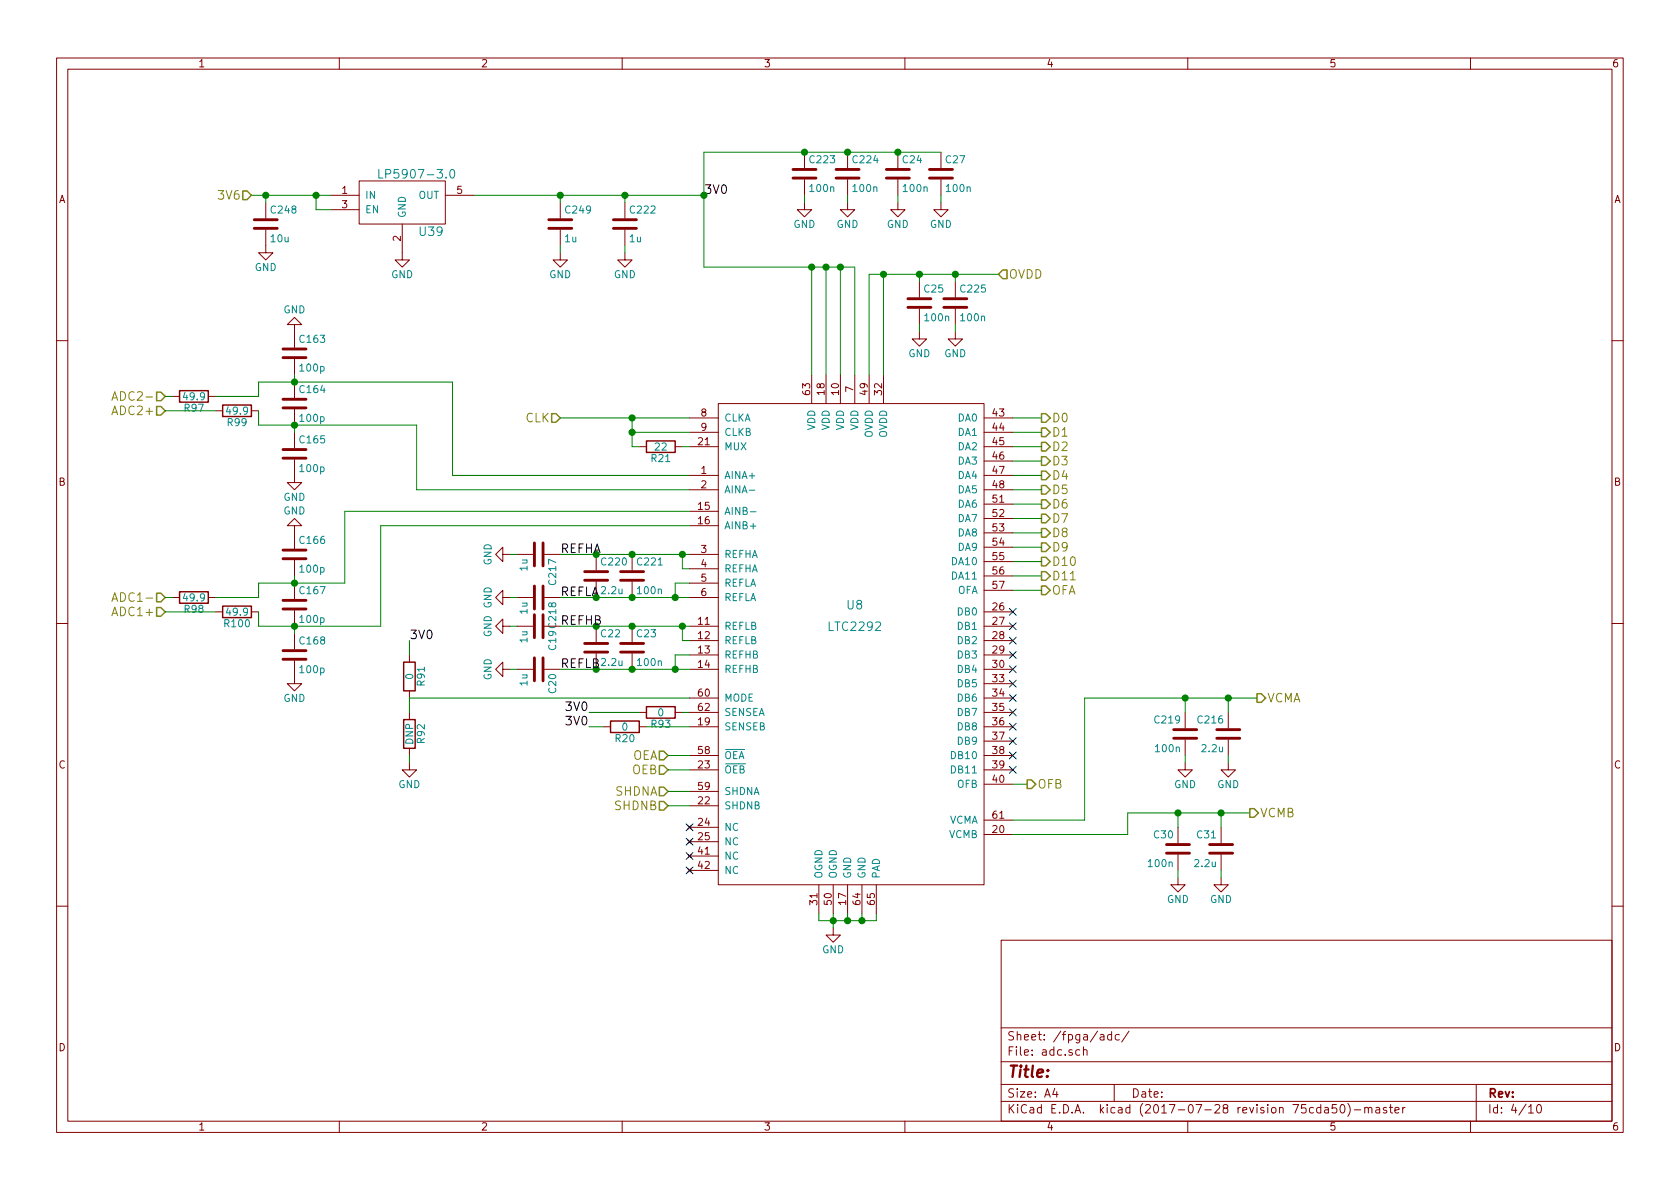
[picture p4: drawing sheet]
EESchema Schematic File Version 2
LIBS:power
LIBS:device
LIBS:transistors
LIBS:conn
LIBS:linear
LIBS:regul
LIBS:74xx
LIBS:cmos4000
LIBS:adc-dac
LIBS:memory
LIBS:xilinx
LIBS:microcontrollers
LIBS:dsp
LIBS:microchip
LIBS:analog_switches
LIBS:motorola
LIBS:texas
LIBS:intel
LIBS:audio
LIBS:interface
LIBS:digital-audio
LIBS:philips
LIBS:display
LIBS:cypress
LIBS:siliconi
LIBS:opto
LIBS:atmel
LIBS:contrib
LIBS:valves
LIBS:fmcw3
LIBS:fmcw3-cache
EELAYER 26 0
EELAYER END
$Descr A4 11693 8268
encoding utf-8
Sheet 4 10
Title ""
Date ""
Rev ""
Comp ""
Comment1 ""
Comment2 ""
Comment3 ""
Comment4 ""
$EndDescr
Text HLabel 1150 4250 0    60   Input ~ 0
ADC1+
Text HLabel 1150 4150 0    60   Input ~ 0
ADC1-
$Comp
L C C223
U 1 1
P 5600 1200
F 0 "C223" H 5625 1300 50  0000 L CNN
F 1 "100n" H 5625 1100 50  0000 L CNN
F 2 "fmcw3:C_0402b" H 5638 1050 30  0001 C CNN
F 3 "" H 5600 1200 60  0000 C CNN
	1    5600 1200
	1    0    0    -1  
$EndComp
$Comp
L C C222
U 1 1
P 4350 1550
F 0 "C222" H 4375 1650 50  0000 L CNN
F 1 "1u" H 4375 1450 50  0000 L CNN
F 2 "fmcw3:C_0603b" H 4388 1400 30  0001 C CNN
F 3 "" H 4350 1550 60  0000 C CNN
	1    4350 1550
	1    0    0    -1  
$EndComp
$Comp
L C C224
U 1 1
P 5900 1200
F 0 "C224" H 5925 1300 50  0000 L CNN
F 1 "100n" H 5925 1100 50  0000 L CNN
F 2 "fmcw3:C_0402b" H 5938 1050 30  0001 C CNN
F 3 "" H 5900 1200 60  0000 C CNN
	1    5900 1200
	1    0    0    -1  
$EndComp
$Comp
L GND #PWR062
U 1 1
P 4350 1750
F 0 "#PWR062" H 4350 1500 50  0001 C CNN
F 1 "GND" H 4350 1600 50  0000 C CNN
F 2 "" H 4350 1750 60  0000 C CNN
F 3 "" H 4350 1750 60  0000 C CNN
	1    4350 1750
	1    0    0    -1  
$EndComp
$Comp
L GND #PWR063
U 1 1
P 5600 1400
F 0 "#PWR063" H 5600 1150 50  0001 C CNN
F 1 "GND" H 5600 1250 50  0000 C CNN
F 2 "" H 5600 1400 60  0000 C CNN
F 3 "" H 5600 1400 60  0000 C CNN
	1    5600 1400
	1    0    0    -1  
$EndComp
$Comp
L GND #PWR064
U 1 1
P 5900 1400
F 0 "#PWR064" H 5900 1150 50  0001 C CNN
F 1 "GND" H 5900 1250 50  0000 C CNN
F 2 "" H 5900 1400 60  0000 C CNN
F 3 "" H 5900 1400 60  0000 C CNN
	1    5900 1400
	1    0    0    -1  
$EndComp
$Comp
L GND #PWR065
U 1 1
P 5800 6450
F 0 "#PWR065" H 5800 6200 50  0001 C CNN
F 1 "GND" H 5800 6300 50  0000 C CNN
F 2 "" H 5800 6450 60  0000 C CNN
F 3 "" H 5800 6450 60  0000 C CNN
	1    5800 6450
	1    0    0    -1  
$EndComp
$Comp
L C C221
U 1 1
P 4400 4000
F 0 "C221" H 4425 4100 50  0000 L CNN
F 1 "100n" H 4425 3900 50  0000 L CNN
F 2 "fmcw3:C_0402b" H 4438 3850 30  0001 C CNN
F 3 "" H 4400 4000 60  0000 C CNN
	1    4400 4000
	1    0    0    -1  
$EndComp
$Comp
L C C220
U 1 1
P 4150 4000
F 0 "C220" H 4175 4100 50  0000 L CNN
F 1 "2.2u" H 4175 3900 50  0000 L CNN
F 2 "fmcw3:C_0603b" H 4188 3850 30  0001 C CNN
F 3 "" H 4150 4000 60  0000 C CNN
	1    4150 4000
	1    0    0    -1  
$EndComp
$Comp
L C C217
U 1 1
P 3750 3850
F 0 "C217" H 3775 3950 50  0000 L CNN
F 1 "1u" H 3775 3750 50  0000 L CNN
F 2 "fmcw3:C_0603b" H 3788 3700 30  0001 C CNN
F 3 "" H 3750 3850 60  0000 C CNN
	1    3750 3850
	0    1    1    0   
$EndComp
$Comp
L C C218
U 1 1
P 3750 4150
F 0 "C218" H 3775 4250 50  0000 L CNN
F 1 "1u" H 3775 4050 50  0000 L CNN
F 2 "fmcw3:C_0603b" H 3788 4000 30  0001 C CNN
F 3 "" H 3750 4150 60  0000 C CNN
	1    3750 4150
	0    1    1    0   
$EndComp
$Comp
L GND #PWR066
U 1 1
P 3550 3850
F 0 "#PWR066" H 3550 3600 50  0001 C CNN
F 1 "GND" H 3550 3700 50  0000 C CNN
F 2 "" H 3550 3850 60  0000 C CNN
F 3 "" H 3550 3850 60  0000 C CNN
	1    3550 3850
	0    1    1    0   
$EndComp
$Comp
L GND #PWR067
U 1 1
P 3550 4150
F 0 "#PWR067" H 3550 3900 50  0001 C CNN
F 1 "GND" H 3550 4000 50  0000 C CNN
F 2 "" H 3550 4150 60  0000 C CNN
F 3 "" H 3550 4150 60  0000 C CNN
	1    3550 4150
	0    1    1    0   
$EndComp
Text HLabel 7250 2900 2    60   Output ~ 0
D0
Text HLabel 7250 3000 2    60   Output ~ 0
D1
Text HLabel 7250 3100 2    60   Output ~ 0
D2
Text HLabel 7250 3200 2    60   Output ~ 0
D3
Text HLabel 7250 3300 2    60   Output ~ 0
D4
Text HLabel 7250 3400 2    60   Output ~ 0
D5
Text HLabel 7250 3500 2    60   Output ~ 0
D6
Text HLabel 7250 3600 2    60   Output ~ 0
D7
Text HLabel 7250 3700 2    60   Output ~ 0
D8
Text HLabel 7250 3800 2    60   Output ~ 0
D9
Text HLabel 7250 3900 2    60   Output ~ 0
D10
Text HLabel 7250 4000 2    60   Output ~ 0
D11
$Comp
L C C225
U 1 1
P 6650 2100
F 0 "C225" H 6675 2200 50  0000 L CNN
F 1 "100n" H 6675 2000 50  0000 L CNN
F 2 "fmcw3:C_0402b" H 6688 1950 30  0001 C CNN
F 3 "" H 6650 2100 60  0000 C CNN
	1    6650 2100
	1    0    0    -1  
$EndComp
$Comp
L GND #PWR068
U 1 1
P 6650 2300
F 0 "#PWR068" H 6650 2050 50  0001 C CNN
F 1 "GND" H 6650 2150 50  0000 C CNN
F 2 "" H 6650 2300 60  0000 C CNN
F 3 "" H 6650 2300 60  0000 C CNN
	1    6650 2300
	1    0    0    -1  
$EndComp
$Comp
L C C219
U 1 1
P 8250 5100
F 0 "C219" H 8275 5200 50  0000 L CNN
F 1 "100n" H 8275 5000 50  0000 L CNN
F 2 "fmcw3:C_0402b" H 8288 4950 30  0001 C CNN
F 3 "" H 8250 5100 60  0000 C CNN
	1    8250 5100
	-1   0    0    -1  
$EndComp
$Comp
L C C216
U 1 1
P 8550 5100
F 0 "C216" H 8575 5200 50  0000 L CNN
F 1 "2.2u" H 8575 5000 50  0000 L CNN
F 2 "fmcw3:C_0603b" H 8588 4950 30  0001 C CNN
F 3 "" H 8550 5100 60  0000 C CNN
	1    8550 5100
	-1   0    0    -1  
$EndComp
$Comp
L GND #PWR069
U 1 1
P 8250 5300
F 0 "#PWR069" H 8250 5050 50  0001 C CNN
F 1 "GND" H 8250 5150 50  0000 C CNN
F 2 "" H 8250 5300 60  0000 C CNN
F 3 "" H 8250 5300 60  0000 C CNN
	1    8250 5300
	-1   0    0    -1  
$EndComp
$Comp
L GND #PWR070
U 1 1
P 8550 5300
F 0 "#PWR070" H 8550 5050 50  0001 C CNN
F 1 "GND" H 8550 5150 50  0000 C CNN
F 2 "" H 8550 5300 60  0000 C CNN
F 3 "" H 8550 5300 60  0000 C CNN
	1    8550 5300
	-1   0    0    -1  
$EndComp
Text HLabel 8750 4850 2    60   Output ~ 0
VCMA
Text HLabel 3900 2900 0    60   Input ~ 0
CLK
Text HLabel 4650 5500 0    60   Input ~ 0
SHDNA
Text HLabel 4650 5250 0    60   Input ~ 0
OEA
$Comp
L R R93
U 1 1
P 4600 4950
F 0 "R93" V 4680 4950 50  0000 C CNN
F 1 "0" V 4600 4950 50  0000 C CNN
F 2 "fmcw3:R_0402b" V 4530 4950 30  0001 C CNN
F 3 "" H 4600 4950 30  0000 C CNN
	1    4600 4950
	0    1    1    0   
$EndComp
$Comp
L R R91
U 1 1
P 2850 4700
F 0 "R91" V 2930 4700 50  0000 C CNN
F 1 "0" V 2850 4700 50  0000 C CNN
F 2 "fmcw3:R_0402b" V 2780 4700 30  0001 C CNN
F 3 "" H 2850 4700 30  0000 C CNN
	1    2850 4700
	1    0    0    -1  
$EndComp
$Comp
L R R92
U 1 1
P 2850 5100
F 0 "R92" V 2930 5100 50  0000 C CNN
F 1 "DNP" V 2850 5100 50  0000 C CNN
F 2 "fmcw3:R_0402b" V 2780 5100 30  0001 C CNN
F 3 "" H 2850 5100 30  0000 C CNN
	1    2850 5100
	1    0    0    -1  
$EndComp
$Comp
L GND #PWR071
U 1 1
P 2850 5300
F 0 "#PWR071" H 2850 5050 50  0001 C CNN
F 1 "GND" H 2850 5150 50  0000 C CNN
F 2 "" H 2850 5300 60  0000 C CNN
F 3 "" H 2850 5300 60  0000 C CNN
	1    2850 5300
	1    0    0    -1  
$EndComp
Text Label 4100 4950 2    60   ~ 0
3V0
Text Label 2850 4450 0    60   ~ 0
3V0
Text Label 4900 1350 0    60   ~ 0
3V0
Text HLabel 7250 4100 2    60   Output ~ 0
OFA
Wire Wire Line
	3150 3300 4800 3300
Wire Wire Line
	2900 3400 4800 3400
Wire Wire Line
	3300 1350 4900 1350
Wire Wire Line
	4900 1050 4900 1850
Wire Wire Line
	4350 1400 4350 1350
Connection ~ 4350 1350
Wire Wire Line
	4350 1700 4350 1750
Wire Wire Line
	5900 1350 5900 1400
Wire Wire Line
	5600 1350 5600 1400
Wire Wire Line
	5800 6350 5800 6450
Wire Wire Line
	5700 6400 6100 6400
Connection ~ 5800 6400
Wire Wire Line
	6100 6400 6100 6350
Wire Wire Line
	3900 3850 4800 3850
Wire Wire Line
	4800 3950 4750 3950
Wire Wire Line
	4750 3950 4750 3850
Connection ~ 4750 3850
Wire Wire Line
	4800 4050 4700 4050
Wire Wire Line
	4700 4050 4700 4150
Wire Wire Line
	3900 4150 4800 4150
Connection ~ 4700 4150
Connection ~ 4400 3850
Connection ~ 4400 4150
Connection ~ 4150 3850
Connection ~ 4150 4150
Wire Wire Line
	3550 4150 3600 4150
Wire Wire Line
	3600 3850 3550 3850
Wire Wire Line
	7050 2900 7250 2900
Wire Wire Line
	7050 3000 7250 3000
Wire Wire Line
	7250 3100 7050 3100
Wire Wire Line
	7050 3200 7250 3200
Wire Wire Line
	7250 3300 7050 3300
Wire Wire Line
	7050 3400 7250 3400
Wire Wire Line
	7250 3500 7050 3500
Wire Wire Line
	7050 3600 7250 3600
Wire Wire Line
	7250 3700 7050 3700
Wire Wire Line
	7050 3800 7250 3800
Wire Wire Line
	7250 3900 7050 3900
Wire Wire Line
	7050 4000 7250 4000
Wire Wire Line
	6050 1900 6950 1900
Wire Wire Line
	6650 1950 6650 1900
Connection ~ 6650 1900
Wire Wire Line
	6650 2250 6650 2300
Wire Wire Line
	8250 4850 8250 4950
Wire Wire Line
	8550 4850 8550 4950
Wire Wire Line
	8250 5250 8250 5300
Wire Wire Line
	8550 5300 8550 5250
Connection ~ 8550 4850
Wire Wire Line
	3900 2900 4800 2900
Wire Wire Line
	4750 4950 4800 4950
Wire Wire Line
	4450 4950 4100 4950
Wire Wire Line
	2850 5250 2850 5300
Wire Wire Line
	2850 4950 2850 4850
Wire Wire Line
	2850 4450 2850 4550
Wire Wire Line
	2850 4850 4800 4850
Wire Wire Line
	7250 4100 7050 4100
Text HLabel 6950 1900 2    60   Input ~ 0
OVDD
$Comp
L LP5907 U39
U 1 1
P 2800 1400
F 0 "U39" H 3000 1200 60  0000 C CNN
F 1 "LP5907-3.0" H 2900 1600 60  0000 C CNN
F 2 "fmcw3:SOT-23-5" H 2800 1450 60  0001 C CNN
F 3 "" H 2800 1450 60  0000 C CNN
	1    2800 1400
	1    0    0    -1  
$EndComp
$Comp
L GND #PWR072
U 1 1
P 2800 1750
F 0 "#PWR072" H 2800 1500 50  0001 C CNN
F 1 "GND" H 2800 1600 50  0000 C CNN
F 2 "" H 2800 1750 60  0000 C CNN
F 3 "" H 2800 1750 60  0000 C CNN
	1    2800 1750
	1    0    0    -1  
$EndComp
Wire Wire Line
	2300 1450 2200 1450
Wire Wire Line
	2200 1450 2200 1350
Wire Wire Line
	1750 1350 2300 1350
$Comp
L C C248
U 1 1
P 1850 1550
F 0 "C248" H 1875 1650 50  0000 L CNN
F 1 "10u" H 1875 1450 50  0000 L CNN
F 2 "fmcw3:C_0805b" H 1888 1400 30  0001 C CNN
F 3 "" H 1850 1550 60  0000 C CNN
	1    1850 1550
	1    0    0    -1  
$EndComp
$Comp
L GND #PWR073
U 1 1
P 1850 1700
F 0 "#PWR073" H 1850 1450 50  0001 C CNN
F 1 "GND" H 1850 1550 50  0000 C CNN
F 2 "" H 1850 1700 60  0000 C CNN
F 3 "" H 1850 1700 60  0000 C CNN
	1    1850 1700
	1    0    0    -1  
$EndComp
Wire Wire Line
	1850 1400 1850 1350
Connection ~ 2200 1350
Connection ~ 1850 1350
Text HLabel 1750 1350 0    60   Input ~ 0
3V6
$Comp
L C C249
U 1 1
P 3900 1550
F 0 "C249" H 3925 1650 50  0000 L CNN
F 1 "1u" H 3925 1450 50  0000 L CNN
F 2 "fmcw3:C_0603b" H 3938 1400 30  0001 C CNN
F 3 "" H 3900 1550 60  0000 C CNN
	1    3900 1550
	1    0    0    -1  
$EndComp
$Comp
L GND #PWR074
U 1 1
P 3900 1750
F 0 "#PWR074" H 3900 1500 50  0001 C CNN
F 1 "GND" H 3900 1600 50  0000 C CNN
F 2 "" H 3900 1750 60  0000 C CNN
F 3 "" H 3900 1750 60  0000 C CNN
	1    3900 1750
	1    0    0    -1  
$EndComp
Wire Wire Line
	3900 1750 3900 1700
Wire Wire Line
	3900 1400 3900 1350
Connection ~ 3900 1350
Text Label 3900 3850 0    60   ~ 0
REFHA
Text Label 3900 4150 0    60   ~ 0
REFLA
$Comp
L LTC229X U8
U 1 1
P 5950 4350
F 0 "U8" H 5950 4500 60  0000 C CNN
F 1 "LTC2292" H 5950 4350 60  0000 C CNN
F 2 "Housings_DFN_QFN:QFN-64-1EP_9x9mm_Pitch0.5mm" H 3700 6300 60  0001 C CNN
F 3 "" H 3700 6300 60  0001 C CNN
	1    5950 4350
	1    0    0    -1  
$EndComp
Wire Wire Line
	5700 6350 5700 6400
Wire Wire Line
	5900 6350 5900 6400
Connection ~ 5900 6400
Wire Wire Line
	6000 6350 6000 6400
Connection ~ 6000 6400
NoConn ~ 4800 5750
NoConn ~ 4800 5850
NoConn ~ 4800 5950
NoConn ~ 4800 6050
Wire Wire Line
	7550 4850 8750 4850
$Comp
L C C23
U 1 1
P 4400 4500
F 0 "C23" H 4425 4600 50  0000 L CNN
F 1 "100n" H 4425 4400 50  0000 L CNN
F 2 "fmcw3:C_0402b" H 4438 4350 30  0001 C CNN
F 3 "" H 4400 4500 60  0000 C CNN
	1    4400 4500
	1    0    0    -1  
$EndComp
$Comp
L C C22
U 1 1
P 4150 4500
F 0 "C22" H 4175 4600 50  0000 L CNN
F 1 "2.2u" H 4175 4400 50  0000 L CNN
F 2 "fmcw3:C_0603b" H 4188 4350 30  0001 C CNN
F 3 "" H 4150 4500 60  0000 C CNN
	1    4150 4500
	1    0    0    -1  
$EndComp
$Comp
L C C19
U 1 1
P 3750 4350
F 0 "C19" H 3775 4450 50  0000 L CNN
F 1 "1u" H 3775 4250 50  0000 L CNN
F 2 "fmcw3:C_0603b" H 3788 4200 30  0001 C CNN
F 3 "" H 3750 4350 60  0000 C CNN
	1    3750 4350
	0    1    1    0   
$EndComp
$Comp
L C C20
U 1 1
P 3750 4650
F 0 "C20" H 3775 4750 50  0000 L CNN
F 1 "1u" H 3775 4550 50  0000 L CNN
F 2 "fmcw3:C_0603b" H 3788 4500 30  0001 C CNN
F 3 "" H 3750 4650 60  0000 C CNN
	1    3750 4650
	0    1    1    0   
$EndComp
$Comp
L GND #PWR075
U 1 1
P 3550 4350
F 0 "#PWR075" H 3550 4100 50  0001 C CNN
F 1 "GND" H 3550 4200 50  0000 C CNN
F 2 "" H 3550 4350 60  0000 C CNN
F 3 "" H 3550 4350 60  0000 C CNN
	1    3550 4350
	0    1    1    0   
$EndComp
$Comp
L GND #PWR076
U 1 1
P 3550 4650
F 0 "#PWR076" H 3550 4400 50  0001 C CNN
F 1 "GND" H 3550 4500 50  0000 C CNN
F 2 "" H 3550 4650 60  0000 C CNN
F 3 "" H 3550 4650 60  0000 C CNN
	1    3550 4650
	0    1    1    0   
$EndComp
Wire Wire Line
	3900 4350 4800 4350
Wire Wire Line
	4800 4450 4750 4450
Wire Wire Line
	4750 4450 4750 4350
Connection ~ 4750 4350
Wire Wire Line
	4800 4550 4700 4550
Wire Wire Line
	4700 4550 4700 4650
Wire Wire Line
	3900 4650 4800 4650
Connection ~ 4700 4650
Connection ~ 4400 4350
Connection ~ 4400 4650
Connection ~ 4150 4350
Connection ~ 4150 4650
Wire Wire Line
	3550 4650 3600 4650
Wire Wire Line
	3600 4350 3550 4350
Text Label 3900 4350 0    60   ~ 0
REFHB
Text Label 3900 4650 0    60   ~ 0
REFLB
Wire Wire Line
	4400 3000 4800 3000
Connection ~ 4400 2900
Connection ~ 4400 3000
Text HLabel 1150 2850 0    60   Input ~ 0
ADC2+
Text HLabel 1150 2750 0    60   Input ~ 0
ADC2-
Wire Wire Line
	2400 3550 4800 3550
Wire Wire Line
	2650 3650 4800 3650
Wire Wire Line
	5650 2600 5650 1850
Wire Wire Line
	4900 1850 5950 1850
Wire Wire Line
	5750 1850 5750 2600
Connection ~ 5650 1850
Wire Wire Line
	5850 1850 5850 2600
Connection ~ 5750 1850
Wire Wire Line
	5950 1850 5950 2600
Connection ~ 5850 1850
$Comp
L C C24
U 1 1
P 6250 1200
F 0 "C24" H 6275 1300 50  0000 L CNN
F 1 "100n" H 6275 1100 50  0000 L CNN
F 2 "fmcw3:C_0402b" H 6288 1050 30  0001 C CNN
F 3 "" H 6250 1200 60  0000 C CNN
	1    6250 1200
	1    0    0    -1  
$EndComp
$Comp
L C C27
U 1 1
P 6550 1200
F 0 "C27" H 6575 1300 50  0000 L CNN
F 1 "100n" H 6575 1100 50  0000 L CNN
F 2 "fmcw3:C_0402b" H 6588 1050 30  0001 C CNN
F 3 "" H 6550 1200 60  0000 C CNN
	1    6550 1200
	1    0    0    -1  
$EndComp
$Comp
L GND #PWR077
U 1 1
P 6250 1400
F 0 "#PWR077" H 6250 1150 50  0001 C CNN
F 1 "GND" H 6250 1250 50  0000 C CNN
F 2 "" H 6250 1400 60  0000 C CNN
F 3 "" H 6250 1400 60  0000 C CNN
	1    6250 1400
	1    0    0    -1  
$EndComp
$Comp
L GND #PWR078
U 1 1
P 6550 1400
F 0 "#PWR078" H 6550 1150 50  0001 C CNN
F 1 "GND" H 6550 1250 50  0000 C CNN
F 2 "" H 6550 1400 60  0000 C CNN
F 3 "" H 6550 1400 60  0000 C CNN
	1    6550 1400
	1    0    0    -1  
$EndComp
Wire Wire Line
	6550 1350 6550 1400
Wire Wire Line
	6250 1350 6250 1400
Connection ~ 6250 1050
Connection ~ 5900 1050
Connection ~ 4900 1350
Connection ~ 5600 1050
Wire Wire Line
	4900 1050 6550 1050
Wire Wire Line
	6050 1900 6050 2600
Wire Wire Line
	6150 2600 6150 1900
Connection ~ 6150 1900
$Comp
L C C25
U 1 1
P 6400 2100
F 0 "C25" H 6425 2200 50  0000 L CNN
F 1 "100n" H 6425 2000 50  0000 L CNN
F 2 "fmcw3:C_0402b" H 6438 1950 30  0001 C CNN
F 3 "" H 6400 2100 60  0000 C CNN
	1    6400 2100
	1    0    0    -1  
$EndComp
$Comp
L GND #PWR079
U 1 1
P 6400 2300
F 0 "#PWR079" H 6400 2050 50  0001 C CNN
F 1 "GND" H 6400 2150 50  0000 C CNN
F 2 "" H 6400 2300 60  0000 C CNN
F 3 "" H 6400 2300 60  0000 C CNN
	1    6400 2300
	1    0    0    -1  
$EndComp
Wire Wire Line
	6400 1950 6400 1900
Wire Wire Line
	6400 2250 6400 2300
Connection ~ 6400 1900
$Comp
L C C30
U 1 1
P 8200 5900
F 0 "C30" H 8225 6000 50  0000 L CNN
F 1 "100n" H 8225 5800 50  0000 L CNN
F 2 "fmcw3:C_0402b" H 8238 5750 30  0001 C CNN
F 3 "" H 8200 5900 60  0000 C CNN
	1    8200 5900
	-1   0    0    -1  
$EndComp
$Comp
L C C31
U 1 1
P 8500 5900
F 0 "C31" H 8525 6000 50  0000 L CNN
F 1 "2.2u" H 8525 5800 50  0000 L CNN
F 2 "fmcw3:C_0603b" H 8538 5750 30  0001 C CNN
F 3 "" H 8500 5900 60  0000 C CNN
	1    8500 5900
	-1   0    0    -1  
$EndComp
$Comp
L GND #PWR080
U 1 1
P 8200 6100
F 0 "#PWR080" H 8200 5850 50  0001 C CNN
F 1 "GND" H 8200 5950 50  0000 C CNN
F 2 "" H 8200 6100 60  0000 C CNN
F 3 "" H 8200 6100 60  0000 C CNN
	1    8200 6100
	-1   0    0    -1  
$EndComp
$Comp
L GND #PWR081
U 1 1
P 8500 6100
F 0 "#PWR081" H 8500 5850 50  0001 C CNN
F 1 "GND" H 8500 5950 50  0000 C CNN
F 2 "" H 8500 6100 60  0000 C CNN
F 3 "" H 8500 6100 60  0000 C CNN
	1    8500 6100
	-1   0    0    -1  
$EndComp
Text HLabel 8700 5650 2    60   Output ~ 0
VCMB
Wire Wire Line
	8200 5650 8200 5750
Wire Wire Line
	8500 5650 8500 5750
Wire Wire Line
	8200 6050 8200 6100
Wire Wire Line
	8500 6100 8500 6050
Connection ~ 8500 5650
Wire Wire Line
	7850 5650 8700 5650
Wire Wire Line
	7550 4850 7550 5700
Wire Wire Line
	7550 5700 7050 5700
Connection ~ 8250 4850
Wire Wire Line
	7050 5800 7850 5800
Wire Wire Line
	7850 5800 7850 5650
Connection ~ 8200 5650
NoConn ~ 7050 4250
NoConn ~ 7050 4350
NoConn ~ 7050 4450
NoConn ~ 7050 4550
NoConn ~ 7050 4650
NoConn ~ 7050 4750
NoConn ~ 7050 4850
NoConn ~ 7050 4950
NoConn ~ 7050 5050
NoConn ~ 7050 5150
NoConn ~ 7050 5250
NoConn ~ 7050 5350
$Comp
L R R21
U 1 1
P 4600 3100
F 0 "R21" V 4680 3100 50  0000 C CNN
F 1 "22" V 4600 3100 50  0000 C CNN
F 2 "fmcw3:R_0402b" V 4530 3100 30  0001 C CNN
F 3 "" H 4600 3100 30  0000 C CNN
	1    4600 3100
	0    1    1    0   
$EndComp
Wire Wire Line
	4800 3100 4750 3100
Wire Wire Line
	4400 2900 4400 3100
Wire Wire Line
	4400 3100 4450 3100
$Comp
L R R20
U 1 1
P 4350 5050
F 0 "R20" V 4430 5050 50  0000 C CNN
F 1 "0" V 4350 5050 50  0000 C CNN
F 2 "fmcw3:R_0402b" V 4280 5050 30  0001 C CNN
F 3 "" H 4350 5050 30  0000 C CNN
	1    4350 5050
	0    1    1    0   
$EndComp
Text Label 4100 5050 2    60   ~ 0
3V0
Wire Wire Line
	4500 5050 4800 5050
Wire Wire Line
	4200 5050 4100 5050
Wire Wire Line
	4650 5250 4800 5250
Text HLabel 4650 5350 0    60   Input ~ 0
OEB
Wire Wire Line
	4650 5350 4800 5350
Wire Wire Line
	4650 5500 4800 5500
Text HLabel 4650 5600 0    60   Input ~ 0
SHDNB
Wire Wire Line
	4650 5600 4800 5600
Wire Wire Line
	7050 5450 7150 5450
Text HLabel 7150 5450 2    60   Output ~ 0
OFB
$Comp
L R R97
U 1 1
P 1350 2750
F 0 "R97" V 1430 2750 50  0000 C CNN
F 1 "49.9" V 1350 2750 50  0000 C CNN
F 2 "fmcw3:R_0402b" V 1280 2750 30  0001 C CNN
F 3 "" H 1350 2750 30  0000 C CNN
	1    1350 2750
	0    1    1    0   
$EndComp
$Comp
L R R99
U 1 1
P 1650 2850
F 0 "R99" V 1730 2850 50  0000 C CNN
F 1 "49.9" V 1650 2850 50  0000 C CNN
F 2 "fmcw3:R_0402b" V 1580 2850 30  0001 C CNN
F 3 "" H 1650 2850 30  0000 C CNN
	1    1650 2850
	0    1    1    0   
$EndComp
Wire Wire Line
	1500 2850 1150 2850
Wire Wire Line
	1200 2750 1150 2750
$Comp
L C C164
U 1 1
P 2050 2800
F 0 "C164" H 2075 2900 50  0000 L CNN
F 1 "100p" H 2075 2700 50  0000 L CNN
F 2 "fmcw3:C_0402b" H 2088 2650 30  0001 C CNN
F 3 "" H 2050 2800 60  0000 C CNN
	1    2050 2800
	1    0    0    -1  
$EndComp
$Comp
L C C163
U 1 1
P 2050 2450
F 0 "C163" H 2075 2550 50  0000 L CNN
F 1 "100p" H 2075 2350 50  0000 L CNN
F 2 "fmcw3:C_0402b" H 2088 2300 30  0001 C CNN
F 3 "" H 2050 2450 60  0000 C CNN
	1    2050 2450
	1    0    0    -1  
$EndComp
$Comp
L C C165
U 1 1
P 2050 3150
F 0 "C165" H 2075 3250 50  0000 L CNN
F 1 "100p" H 2075 3050 50  0000 L CNN
F 2 "fmcw3:C_0402b" H 2088 3000 30  0001 C CNN
F 3 "" H 2050 3150 60  0000 C CNN
	1    2050 3150
	1    0    0    -1  
$EndComp
Wire Wire Line
	2050 2950 2050 3000
Wire Wire Line
	2050 2650 2050 2600
Wire Wire Line
	1500 2750 1800 2750
Wire Wire Line
	1800 2750 1800 2650
Wire Wire Line
	1800 2650 3150 2650
Wire Wire Line
	1800 2850 1800 2950
Wire Wire Line
	1800 2950 2900 2950
$Comp
L GND #PWR082
U 1 1
P 2050 2300
F 0 "#PWR082" H 2050 2050 50  0001 C CNN
F 1 "GND" H 2050 2150 50  0000 C CNN
F 2 "" H 2050 2300 60  0000 C CNN
F 3 "" H 2050 2300 60  0000 C CNN
	1    2050 2300
	-1   0    0    1   
$EndComp
$Comp
L GND #PWR083
U 1 1
P 2050 3300
F 0 "#PWR083" H 2050 3050 50  0001 C CNN
F 1 "GND" H 2050 3150 50  0000 C CNN
F 2 "" H 2050 3300 60  0000 C CNN
F 3 "" H 2050 3300 60  0000 C CNN
	1    2050 3300
	1    0    0    -1  
$EndComp
$Comp
L R R98
U 1 1
P 1350 4150
F 0 "R98" V 1430 4150 50  0000 C CNN
F 1 "49.9" V 1350 4150 50  0000 C CNN
F 2 "fmcw3:R_0402b" V 1280 4150 30  0001 C CNN
F 3 "" H 1350 4150 30  0000 C CNN
	1    1350 4150
	0    1    1    0   
$EndComp
$Comp
L R R100
U 1 1
P 1650 4250
F 0 "R100" V 1730 4250 50  0000 C CNN
F 1 "49.9" V 1650 4250 50  0000 C CNN
F 2 "fmcw3:R_0402b" V 1580 4250 30  0001 C CNN
F 3 "" H 1650 4250 30  0000 C CNN
	1    1650 4250
	0    1    1    0   
$EndComp
Wire Wire Line
	1500 4250 1150 4250
$Comp
L C C167
U 1 1
P 2050 4200
F 0 "C167" H 2075 4300 50  0000 L CNN
F 1 "100p" H 2075 4100 50  0000 L CNN
F 2 "fmcw3:C_0402b" H 2088 4050 30  0001 C CNN
F 3 "" H 2050 4200 60  0000 C CNN
	1    2050 4200
	1    0    0    -1  
$EndComp
$Comp
L C C166
U 1 1
P 2050 3850
F 0 "C166" H 2075 3950 50  0000 L CNN
F 1 "100p" H 2075 3750 50  0000 L CNN
F 2 "fmcw3:C_0402b" H 2088 3700 30  0001 C CNN
F 3 "" H 2050 3850 60  0000 C CNN
	1    2050 3850
	1    0    0    -1  
$EndComp
$Comp
L C C168
U 1 1
P 2050 4550
F 0 "C168" H 2075 4650 50  0000 L CNN
F 1 "100p" H 2075 4450 50  0000 L CNN
F 2 "fmcw3:C_0402b" H 2088 4400 30  0001 C CNN
F 3 "" H 2050 4550 60  0000 C CNN
	1    2050 4550
	1    0    0    -1  
$EndComp
Wire Wire Line
	2050 4350 2050 4400
Wire Wire Line
	2050 4050 2050 4000
Wire Wire Line
	1500 4150 1800 4150
Wire Wire Line
	1800 4150 1800 4050
Wire Wire Line
	1800 4050 2400 4050
Wire Wire Line
	1800 4250 1800 4350
Wire Wire Line
	1800 4350 2650 4350
$Comp
L GND #PWR084
U 1 1
P 2050 3700
F 0 "#PWR084" H 2050 3450 50  0001 C CNN
F 1 "GND" H 2050 3550 50  0000 C CNN
F 2 "" H 2050 3700 60  0000 C CNN
F 3 "" H 2050 3700 60  0000 C CNN
	1    2050 3700
	-1   0    0    1   
$EndComp
$Comp
L GND #PWR085
U 1 1
P 2050 4700
F 0 "#PWR085" H 2050 4450 50  0001 C CNN
F 1 "GND" H 2050 4550 50  0000 C CNN
F 2 "" H 2050 4700 60  0000 C CNN
F 3 "" H 2050 4700 60  0000 C CNN
	1    2050 4700
	1    0    0    -1  
$EndComp
Wire Wire Line
	1150 4150 1200 4150
Wire Wire Line
	3150 2650 3150 3300
Connection ~ 2050 2650
Wire Wire Line
	2900 2950 2900 3400
Connection ~ 2050 2950
Wire Wire Line
	2400 4050 2400 3550
Connection ~ 2050 4050
Wire Wire Line
	2650 4350 2650 3650
Connection ~ 2050 4350
$EndSCHEMATC
